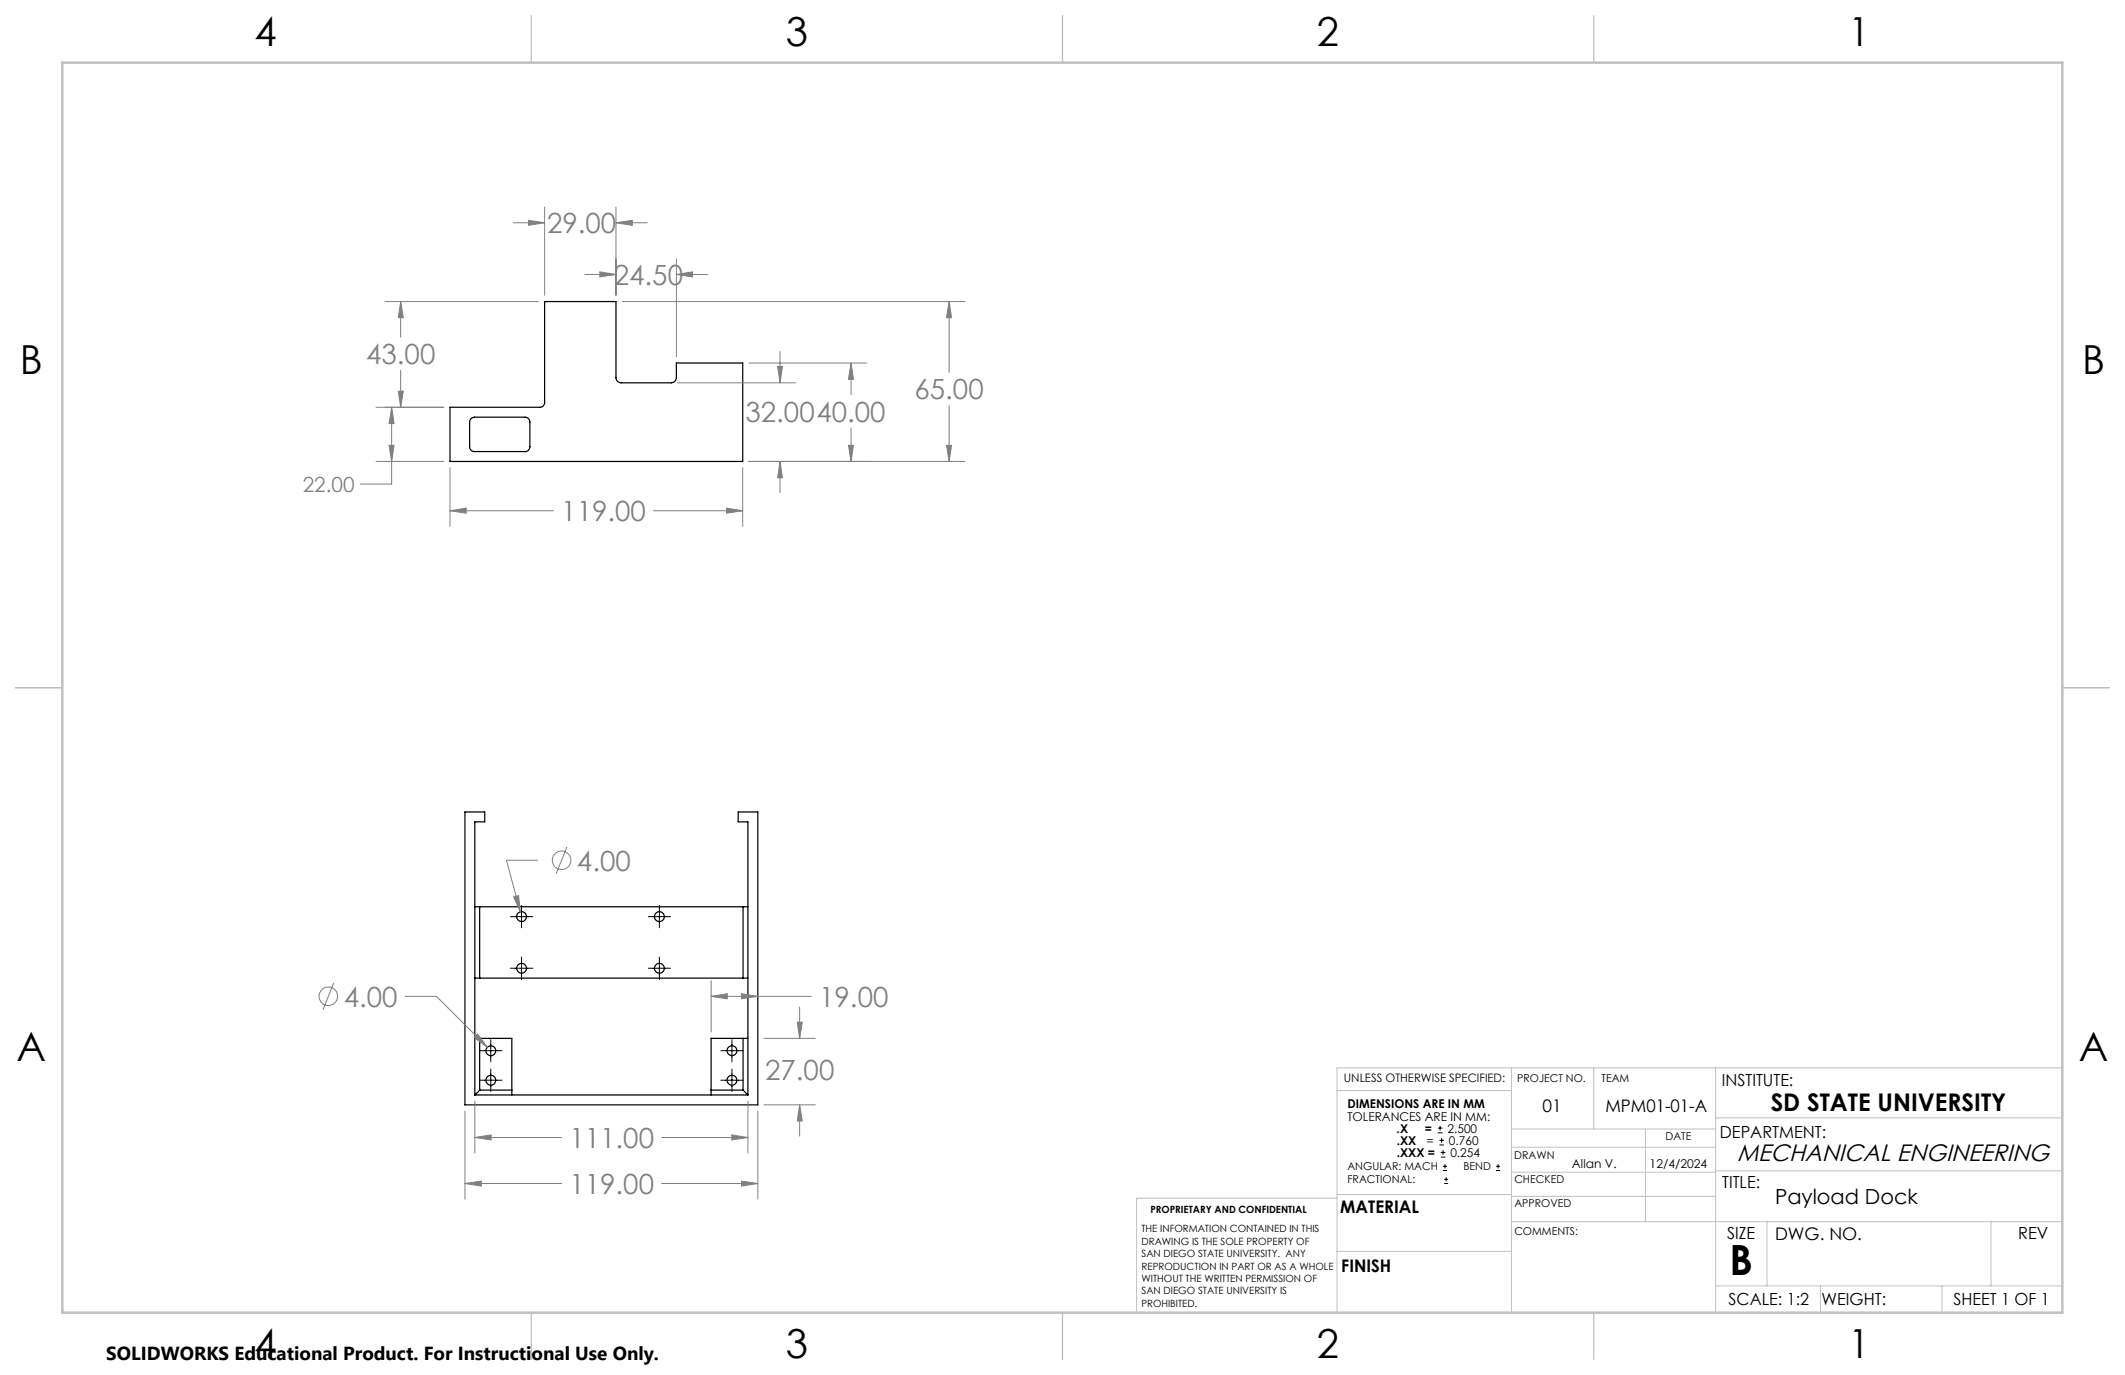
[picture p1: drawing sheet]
<svg xmlns="http://www.w3.org/2000/svg" width="432mm" height="279mm" viewBox="0 0 432 279" stroke-linecap="round" stroke-linejoin="round" font-family="sans-serif">
<g fill="none" stroke="#000" stroke-width=".25">
<path d="M110.7 61.3h14.5v15.5a1.09 1.09 0 0 0 1 1h10.2a1.09 1.09 0 0 0 1-1v-3h13.5v20h-59.5v-11h18.3a.96 .96 0 0 0 1-1zM95.7 85.1l.7-.3h10.3a.96 .96 0 0 1 1 1v5a.96 .96 0 0 1-1 1h-10.3a.96 .96 0 0 1-1-1v-5.2zM96.5 198.8h1M96.5 184.3h1M97.5 184.3v14.5M97.5 198.8h53.5M97.5 184.3h53.5M151 198.8h1M151 184.3h1M151 184.3v14.5M96.5 211h1M97.5 211v10.5"/>
<path d="M97.5 211h6.5v10.5M151 211h1M151 211v10.5M151 211h-6.5v10.5M96.5 222.5v-55.5h2v-2h-4v59.5h59.5v-59.5h-4v2h2v55.5M96.5 222.5h55.5M97.5 221.5l-1 1M97.5 221.5h6.5M104 221.5v1M144.5 221.5v1M144.5 221.5h6.5M151 221.5l1 1"/>
<circle cx="106" cy="186.2" r="1"/>
<circle cx="106" cy="196.7" r=".99"/>
<circle cx="134" cy="186.3" r="1.01"/>
<circle cx="134" cy="196.8" r="1"/>
<circle cx="99.7" cy="219.5" r="1.01"/>
<circle cx="99.7" cy="213.5" r="1"/>
<circle cx="148.7" cy="213.5" r="1"/>
<circle cx="148.7" cy="219.5" r="1"/>
</g>
<g fill="none" stroke="#808080" stroke-width=".2">
<path d="M104.3 45.3h6.4M107.4 44.8l3.3 .5-3.3 .5zM110.7 42.1v17.9M118.8 55.8h6.4M121.9 55.2l3.3 .6-3.3 .5zM125.2 45.3l3.3-.5v1zM125.2 42.1v17.9M125.2 45.3h6.3M137.4 55.8l3.3-.6v1.1zM137.4 52.6v19.9M137.4 55.8h6.4M78.2 61.3h31.2"/>
<path d="M80.9 79.5h1.1l-.6 3.3zM81.4 61.3l.6 3.3h-1.1zM81.4 61.3v7.2M81.4 75.2v7.6M126.4 61.3h69.6M137.7 77.8h24M152.2 73.8h23.9M158 74.5h1l-.5 3.3zM158.5 71.4v6.4M172.9 73.8l.5 3.3h-1zM172.9 73.8v6.4M192.9 61.3l.5 3.3h-1.1z"/>
<path d="M192.9 61.3v14.4M76.4 93.8h13.8M76.4 82.8h13.8M79.1 90.5h1l-.5 3.3zM79.6 82.8l.5 3.3h-1zM79.6 82.8v15.6h-6.4M91.4 95v12M150.9 95v12M152.2 93.8h43.8M158.5 93.8l.5 3.3h-1zM158.5 93.8v6.3M172.4 90.5h1l-.5 3.3z"/>
<path d="M172.9 87v6.8M192.3 90.5h1.1l-.5 3.3zM192.9 82.4v11.4M91.4 103.8l3.3-.5v1zM91.4 103.8h21.1M132.8 103.8h18.1M147.6 103.3l3.3 .5-3.3 .5zM109.3 174.8h-6.4l2.8 10.5M115.2 172.1l-2.2 5.4M67.8 199.7l-2.1 5.4M104.4 182.2l1-.2 .3 3.3zM144.5 199.3v10.4"/>
<path d="M82.3 202.5h6.4l10.3 10.3M96.3 210.8l.7-.7 2 2.7zM144.5 202.5l3.3-.6v1.1zM144.5 202.5h20.4M150.7 201.9l3.3 .6-3.3 .5zM155.3 211h10.4M162 207.7h1l-.5 3.3zM162.5 204.6v6.4M94.5 225.8v17.9M96.5 231.1l3.3-.5v1zM96.5 223.8v10.5M96.5 231.1h17.6"/>
<path d="M134.4 231.1h17.6M148.7 230.6l3.3 .5-3.3 .5zM150.7 240l3.3 .5-3.3 .5zM152 223.8v10.5M154 225.8v17.9M155.3 224.5h10.4M162.5 224.5l.5 3.3h-1zM162.5 224.5v6.4M94.5 240.5l3.3-.5v1zM94.5 240.5h19.6M134.4 240.5h19.6"/>
<circle cx="114.1" cy="174.8" r="1.88"/>
<circle cx="66.7" cy="202.4" r="1.89"/>
</g>
<g fill="none" stroke="#000" stroke-width=".2">
<path d="M103.7 196.7h4.6M103.7 186.3h4.6M106 184v4.5M106 194.5v4.5M131.7 196.7h4.5M131.7 186.3h4.5M134 184v4.5M134 194.5v4.5M97.5 219.5h4.5M97.5 213.5h4.5M99.7 211.2v4.6M99.7 217.2v4.6"/>
<path d="M146.5 219.5h4.5M146.5 213.5h4.5M148.7 211.2v4.6M148.7 217.2v4.6M292.2 230.2h.9M292.2 229.2h.9M292.5 232.7h.9M292.5 231.7h.9M292.6 228.8v.9M292.8 235.1h.9M292.8 234.2h.9M292.9 231.2v1"/>
<path d="M293.2 237.8h.8M293.2 237h.8M293.2 233.7v1M293.4 239.6h.9M293.6 236.6v.8M293.9 239.2v.9M304 237.8h.8M304 237h.8M304.4 236.6v.8M293.4 240.5h.9"/>
</g>
<g fill="none" stroke="#c0c0c0" stroke-width=".2">
<path d="M307.1 217v49.7M323.9 217v12.4M348.6 217v49.7M419.1 217h-147.4v49.7M271.7 221.6h35.4M307.1 229.4h41.5M307.1 233.1h41.5M307.1 238.2h41.5M334.4 229.4v18.8M348.6 227.2h70.5M348.6 237.9h70.5M271.7 242.7h35.4"/>
<path d="M271.7 254.3h35.4M271.7 243.5h-40.7v23.2M307.1 248.2h112M307.1 243.1h41.5M359.1 248.2v13.1M404.6 248.2v13.1M348.6 261.3h70.5M369.9 261.3v5.4M394.6 261.3v5.4"/>
</g>
<path d="M108 3.2v9.5M215.9 3.2v9.5M323.8 3.2v9.5M3.1 139.7h9.6M419.1 139.7h9.5M108 266.7v9.6M215.9 266.7v9.6M323.8 266.7v9.6" fill="none" stroke="#c0c0c0" stroke-width=".25"/>
<path d="M12.7 12.7h406.4v254h-406.4z" fill="none" stroke="#c0c0c0" stroke-width=".5"/>
<g fill="#808080">
<path d="M96.5 231.1l3.3-.5v1zM148.7 230.6l3.3 .5-3.3 .5zM94.5 240.5l3.3-.5v1zM150.7 240l3.3 .5-3.3 .5zM162.5 224.5l.5 3.3h-1zM162 207.7h1l-.5 3.3zM144.5 202.5l3.3-.6v1.1zM150.7 201.9l3.3 .6-3.3 .5zM104.4 182.2l1.3 3.1-.3-3.3zM96.3 210.8l2.7 2-2-2.7zM172.9 73.8l.5 3.3h-1zM172.4 90.5h1l-.5 3.3zM158.5 93.8l.5 3.3h-1zM158 74.5h1l-.5 3.3zM192.3 90.5h1.1l-.5 3.3zM192.9 61.3l.5 3.3h-1.1zM137.4 55.8l3.3-.6v1.1zM121.9 55.2l3.3 .6-3.3 .5zM107.4 44.8l3.3 .5-3.3 .5zM125.2 45.3l3.3-.5v1zM81.4 61.3l.6 3.3h-1.1zM80.9 79.5h1.1l-.6 3.3zM91.4 103.8l3.3-.5v1zM147.6 103.3l3.3 .5-3.3 .5z"/>
<path d="M79.6 82.8l.5 3.3h-1zM79.1 90.5h1l-.5 3.3z"/>
</g>
<text font-size="8.5" x="351.4" y="259.1">B</text>
<g font-size="8.1">
<text x="51.7" y="9.3">4</text>
<text x="159.7" y="9.3">3</text>
<text x="267.6" y="9.3">2</text>
<text x="375.6" y="9.3">1</text>
<text x="4" y="76">B</text>
<text x="423.1" y="76">B</text>
<text x="3.3" y="215.7">A</text>
<text x="422.4" y="215.7">A</text>
<text x="51.7" y="276">4</text>
<text x="159.7" y="276">3</text>
<text x="267.6" y="276">2</text>
<text x="375.6" y="276">1</text>
</g>
<g font-size="5.6" fill="#808080">
<text x="111.2" y="47.4">29.00</text>
<text x="124.7" y="57.9">24.50</text>
<text x="74.4" y="74">43.00</text>
<text x="185.8" y="81.2">65.00</text>
<text x="151.5" y="85.7">32.0040.00</text>
<text x="114.1" y="105.9">119.00</text>
<text x="117.2" y="176.9">4.00</text>
<text x="69.8" y="204.6">4.00</text>
<text x="166.5" y="204.6">19.00</text>
<text x="155.5" y="219.4">27.00</text>
<text x="115.7" y="233.3">111.00</text>
<text x="115.7" y="242.6">119.00</text>
</g>
<text font-size="4.9" x="359.8" y="225.7">SD STATE UNIVERSITY</text>
<text font-size="4.8" x="353" y="235.9">MECHANICAL ENGINEERING</text>
<text font-size="4.2" fill="#808080" x="61.5" y="99.9">22.00</text>
<text font-size="4.2" x="360.7" y="244.6">Payload Dock</text>
<text font-size="3.8" x="21.6" y="276.3">SOLIDWORKS Educational Product. For Instructional Use Only.</text>
<g font-size="3.5">
<text x="313.4" y="226">01</text>
<text x="326.2" y="226">MPM01-01-A</text>
<text x="272.3" y="246.6">MATERIAL</text>
<text x="360.7" y="251.9">DWG. NO.</text>
<text x="272.6" y="258.5">FINISH</text>
</g>
<g font-size="3.4">
<text x="349.9" y="220.7">INSTITUTE:</text>
<text x="349.5" y="231.2">DEPARTMENT:</text>
<text x="350" y="241.4">TITLE:</text>
<text x="350.9" y="251.8">SIZE</text>
<text x="410.1" y="251.8">REV</text>
<text x="351.2" y="265.2">SCALE: 1:2</text>
<text x="370.1" y="265.3">WEIGHT:</text>
<text x="396.9" y="265.2">SHEET 1 OF 1</text>
</g>
<g font-size="2.5">
<text x="273.8" y="225.2">DIMENSIONS ARE IN MM</text>
<text x="273.8" y="227.7">TOLERANCES ARE IN MM:</text>
<text x="283.8" y="230.2">.X</text>
<text x="283.8" y="232.6">.XX</text>
<text x="289.6" y="230.2">=</text>
<text x="289.9" y="232.6">=</text>
<text x="294.1" y="230.2">2.500</text>
<text x="294.4" y="232.6">0.760</text>
<text x="283.8" y="235.1">.XXX =</text>
<text x="294.7" y="235.1">0.254</text>
<text x="319.4" y="237.3">Allan V.</text>
<text x="335.2" y="237.3">12/4/2024</text>
</g>
<text font-size="2.4" x="273.1" y="219.9">UNLESS OTHERWISE SPECIFIED:</text>
<g font-size="2.2">
<text x="308.3" y="219.9">PROJECT NO.</text>
<text x="325.4" y="219.9">TEAM</text>
<text x="338.4" y="231.6">DATE</text>
<text x="273.8" y="237.8">ANGULAR: MACH</text>
<text x="297.4" y="237.8">BEND</text>
<text x="307.7" y="235.5">DRAWN</text>
<text x="273.8" y="240.5">FRACTIONAL:</text>
<text x="307.7" y="240.5">CHECKED</text>
<text x="307.7" y="245.4">APPROVED</text>
<text x="307.7" y="251">COMMENTS:</text>
</g>
<g font-size="2">
<text x="231.9" y="250.4">THE INFORMATION CONTAINED IN THIS</text>
<text x="233.8" y="246.5">PROPRIETARY AND CONFIDENTIAL</text>
<text x="231.9" y="252.9">DRAWING IS THE SOLE PROPERTY OF</text>
<text x="231.9" y="255.5">SAN DIEGO STATE UNIVERSITY. ANY</text>
<text x="231.9" y="258">REPRODUCTION IN PART OR AS A WHOLE</text>
<text x="231.9" y="260.5">WITHOUT THE WRITTEN PERMISSION OF</text>
<text x="231.9" y="263">SAN DIEGO STATE UNIVERSITY IS</text>
<text x="231.9" y="265.6">PROHIBITED.</text>
</g>
</svg>
